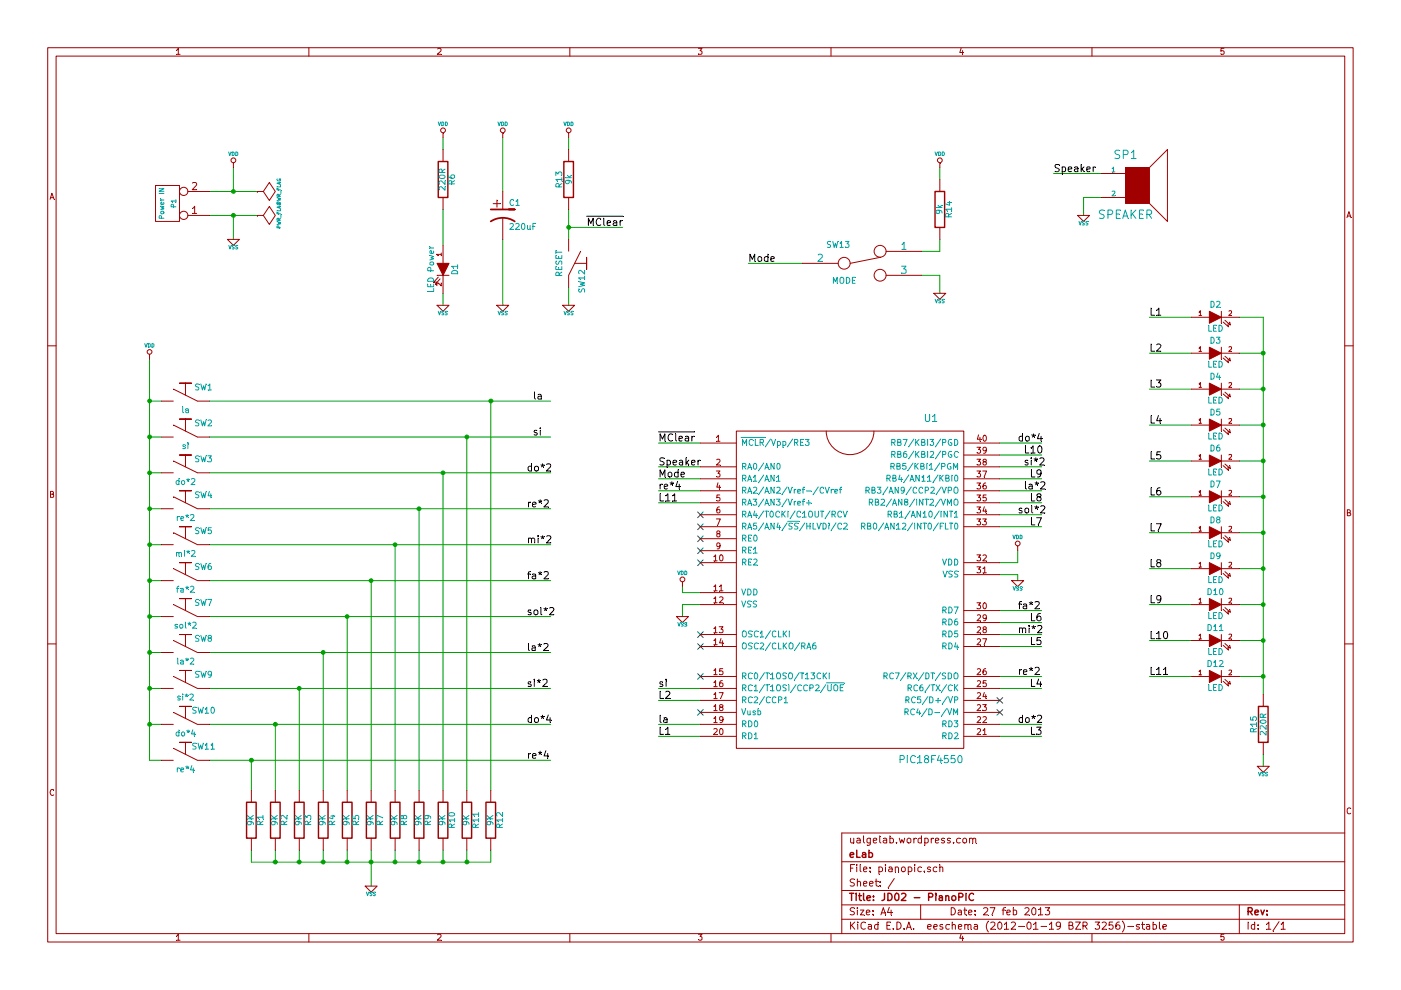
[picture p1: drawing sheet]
EESchema Schematic File Version 2  date 27/02/2013 16:46:14
LIBS:power
LIBS:device
LIBS:transistors
LIBS:conn
LIBS:linear
LIBS:regul
LIBS:74xx
LIBS:cmos4000
LIBS:adc-dac
LIBS:memory
LIBS:xilinx
LIBS:special
LIBS:microcontrollers
LIBS:dsp
LIBS:microchip
LIBS:analog_switches
LIBS:motorola
LIBS:texas
LIBS:intel
LIBS:audio
LIBS:interface
LIBS:digital-audio
LIBS:philips
LIBS:display
LIBS:cypress
LIBS:siliconi
LIBS:opto
LIBS:atmel
LIBS:contrib
LIBS:valves
LIBS:joao_duarte
LIBS:pianopic-cache
EELAYER 25  0
EELAYER END
$Descr A4 11700 8267
encoding utf-8
Sheet 1 1
Title "JD02 - PianoPIC"
Date "27 feb 2013"
Rev ""
Comp "eLab"
Comment1 "ualgelab.wordpress.com"
Comment2 ""
Comment3 ""
Comment4 ""
$EndDescr
Wire Wire Line
	4200 2000 4200 2550
Wire Wire Line
	3700 2050 3700 1750
Connection ~ 1950 1800
Wire Wire Line
	2150 1800 1750 1800
Wire Wire Line
	10350 4150 10550 4150
Connection ~ 3900 3650
Wire Wire Line
	3900 6600 3900 3650
Connection ~ 3500 4250
Wire Wire Line
	3500 6600 3500 4250
Connection ~ 3100 4850
Wire Wire Line
	3100 6600 3100 4850
Connection ~ 2700 5450
Wire Wire Line
	2700 6600 2700 5450
Connection ~ 2300 6050
Wire Wire Line
	2300 6600 2300 6050
Wire Wire Line
	1750 6350 4600 6350
Wire Wire Line
	1750 5450 4600 5450
Wire Wire Line
	1750 4850 4600 4850
Wire Wire Line
	1750 4250 4600 4250
Wire Wire Line
	1750 3350 4600 3350
Wire Wire Line
	3100 7100 3100 7400
Connection ~ 3300 7200
Wire Wire Line
	3300 7100 3300 7200
Connection ~ 2700 7200
Wire Wire Line
	2700 7100 2700 7200
Connection ~ 2300 7200
Wire Wire Line
	2300 7100 2300 7200
Connection ~ 3700 7200
Wire Wire Line
	3700 7100 3700 7200
Wire Wire Line
	4100 7100 4100 7200
Wire Wire Line
	4100 7200 2100 7200
Wire Wire Line
	2100 7200 2100 7100
Wire Wire Line
	10550 6300 10550 6400
Wire Wire Line
	6700 2200 6250 2200
Wire Wire Line
	7850 1400 7850 1500
Wire Wire Line
	7700 2100 7850 2100
Wire Wire Line
	9200 1450 8800 1450
Wire Wire Line
	5850 4200 5500 4200
Wire Wire Line
	8350 5750 8700 5750
Wire Wire Line
	8350 6150 8700 6150
Wire Wire Line
	5850 6050 5500 6050
Wire Wire Line
	5850 5750 5500 5750
Wire Wire Line
	9950 5650 9600 5650
Wire Wire Line
	9950 5050 9600 5050
Wire Wire Line
	9950 4450 9600 4450
Wire Wire Line
	9950 3850 9600 3850
Wire Wire Line
	9950 3250 9600 3250
Wire Wire Line
	9950 2650 9600 2650
Wire Wire Line
	8350 3800 8700 3800
Wire Wire Line
	8350 4000 8700 4000
Wire Wire Line
	8350 4200 8700 4200
Wire Wire Line
	8350 4400 8700 4400
Wire Wire Line
	8350 5100 8700 5100
Wire Wire Line
	8350 5300 8700 5300
Wire Wire Line
	3700 2450 3700 2550
Wire Wire Line
	3700 1150 3700 1250
Wire Wire Line
	5200 1900 4750 1900
Wire Wire Line
	4750 1250 4750 1150
Wire Wire Line
	4750 2400 4750 2550
Connection ~ 1250 3350
Wire Wire Line
	1250 3000 1250 6350
Connection ~ 1250 3950
Wire Wire Line
	1350 3950 1250 3950
Connection ~ 1250 4550
Wire Wire Line
	1350 4550 1250 4550
Connection ~ 1250 4850
Wire Wire Line
	1350 4850 1250 4850
Connection ~ 1250 5750
Wire Wire Line
	1350 5750 1250 5750
Wire Wire Line
	1250 6350 1350 6350
Wire Wire Line
	1250 3350 1350 3350
Connection ~ 10550 3250
Wire Wire Line
	10350 3250 10550 3250
Connection ~ 10550 3850
Wire Wire Line
	10350 3850 10550 3850
Connection ~ 10550 4450
Wire Wire Line
	10350 4450 10550 4450
Connection ~ 10550 5050
Wire Wire Line
	10350 5050 10550 5050
Wire Wire Line
	10550 5650 10350 5650
Wire Wire Line
	10350 2650 10550 2650
Wire Wire Line
	8500 4600 8500 4700
Wire Wire Line
	8500 4700 8350 4700
Wire Wire Line
	5700 4900 5700 4950
Wire Wire Line
	5700 4950 5850 4950
Wire Wire Line
	9050 1800 9050 1650
Wire Wire Line
	1950 1600 1950 1400
Wire Wire Line
	1950 1800 1950 2000
Wire Wire Line
	5850 5050 5700 5050
Wire Wire Line
	5700 5050 5700 5150
Wire Wire Line
	10350 5350 10550 5350
Connection ~ 10550 5350
Wire Wire Line
	10350 4750 10550 4750
Connection ~ 10550 4750
Connection ~ 10550 4150
Wire Wire Line
	10350 3550 10550 3550
Connection ~ 10550 3550
Wire Wire Line
	10350 2950 10550 2950
Connection ~ 10550 2950
Wire Wire Line
	1350 6050 1250 6050
Connection ~ 1250 6050
Wire Wire Line
	1350 5450 1250 5450
Connection ~ 1250 5450
Wire Wire Line
	1350 5150 1250 5150
Connection ~ 1250 5150
Wire Wire Line
	1350 4250 1250 4250
Connection ~ 1250 4250
Wire Wire Line
	1350 3650 1250 3650
Connection ~ 1250 3650
Wire Wire Line
	4750 2000 4750 1750
Connection ~ 4750 1900
Wire Wire Line
	5850 3700 5500 3700
Wire Wire Line
	5850 3900 5500 3900
Wire Wire Line
	8350 5200 8700 5200
Wire Wire Line
	8350 4800 8500 4800
Wire Wire Line
	8500 4800 8500 4850
Wire Wire Line
	8350 4300 8700 4300
Wire Wire Line
	8350 4100 8700 4100
Wire Wire Line
	8350 3900 8700 3900
Wire Wire Line
	8350 3700 8700 3700
Wire Wire Line
	9950 2950 9600 2950
Wire Wire Line
	9950 3550 9600 3550
Wire Wire Line
	9950 4150 9600 4150
Wire Wire Line
	9950 4750 9600 4750
Wire Wire Line
	9950 5350 9600 5350
Wire Wire Line
	5850 5850 5500 5850
Wire Wire Line
	5850 6150 5500 6150
Wire Wire Line
	8350 6050 8700 6050
Wire Wire Line
	8350 5650 8700 5650
Wire Wire Line
	5850 4100 5500 4100
Wire Wire Line
	8350 5400 8700 5400
Wire Wire Line
	9050 1650 9200 1650
Wire Wire Line
	7700 2300 7850 2300
Wire Wire Line
	7850 2300 7850 2450
Wire Wire Line
	7850 2100 7850 2000
Wire Wire Line
	5850 4000 5500 4000
Wire Wire Line
	10550 2650 10550 5800
Connection ~ 10550 5650
Wire Wire Line
	3900 7100 3900 7200
Connection ~ 3900 7200
Wire Wire Line
	3500 7100 3500 7200
Connection ~ 3500 7200
Wire Wire Line
	2500 7100 2500 7200
Connection ~ 2500 7200
Wire Wire Line
	2900 7100 2900 7200
Connection ~ 2900 7200
Connection ~ 3100 7200
Wire Wire Line
	1750 3650 4600 3650
Wire Wire Line
	4600 3950 1750 3950
Wire Wire Line
	1750 4550 4600 4550
Wire Wire Line
	1750 5150 4600 5150
Wire Wire Line
	1750 5750 4600 5750
Wire Wire Line
	1750 6050 4600 6050
Wire Wire Line
	2100 6600 2100 6350
Connection ~ 2100 6350
Wire Wire Line
	2500 6600 2500 5750
Connection ~ 2500 5750
Wire Wire Line
	2900 6600 2900 5150
Connection ~ 2900 5150
Wire Wire Line
	3300 6600 3300 4550
Connection ~ 3300 4550
Wire Wire Line
	3700 6600 3700 3950
Connection ~ 3700 3950
Wire Wire Line
	4100 6600 4100 3350
Connection ~ 4100 3350
Wire Wire Line
	2150 1600 1750 1600
Connection ~ 1950 1600
Wire Wire Line
	4200 1600 4200 1150
$Comp
L CP1 C1
U 1 1
P 4200 1800
F 0 "C1" H 4250 1900 50  0000 L CNN
F 1 "220uF" H 4250 1700 50  0000 L CNN
	1    4200 1800
	1    0    0    -1  
$EndComp
$Comp
L VSS #PWR01
U 1 1
P 4200 2550
F 0 "#PWR01" H 4200 2550 30  0001 C CNN
F 1 "VSS" H 4200 2480 30  0000 C CNN
	1    4200 2550
	1    0    0    -1  
$EndComp
$Comp
L VDD #PWR02
U 1 1
P 4200 1150
F 0 "#PWR02" H 4200 1250 30  0001 C CNN
F 1 "VDD" H 4200 1260 30  0000 C CNN
	1    4200 1150
	1    0    0    -1  
$EndComp
$Comp
L LED D2
U 1 1
P 10150 2650
F 0 "D2" H 10150 2750 50  0000 C CNN
F 1 "LED" H 10150 2550 50  0000 C CNN
	1    10150 2650
	1    0    0    -1  
$EndComp
$Comp
L PWR_FLAG #FLG03
U 1 1
P 2150 1800
F 0 "#FLG03" H 2150 1895 30  0001 C CNN
F 1 "PWR_FLAG" H 2150 1980 30  0000 C CNN
	1    2150 1800
	0    1    1    0   
$EndComp
$Comp
L PWR_FLAG #FLG04
U 1 1
P 2150 1600
F 0 "#FLG04" H 2150 1695 30  0001 C CNN
F 1 "PWR_FLAG" H 2150 1780 30  0000 C CNN
	1    2150 1600
	0    1    1    0   
$EndComp
NoConn ~ 5850 5650
$Comp
L VSS #PWR05
U 1 1
P 3100 7400
F 0 "#PWR05" H 3100 7400 30  0001 C CNN
F 1 "VSS" H 3100 7330 30  0000 C CNN
	1    3100 7400
	1    0    0    -1  
$EndComp
$Comp
L R R11
U 1 1
P 3900 6850
F 0 "R11" V 3980 6850 50  0000 C CNN
F 1 "9K" V 3900 6850 50  0000 C CNN
	1    3900 6850
	1    0    0    -1  
$EndComp
$Comp
L R R12
U 1 1
P 4100 6850
F 0 "R12" V 4180 6850 50  0000 C CNN
F 1 "9K" V 4100 6850 50  0000 C CNN
	1    4100 6850
	1    0    0    -1  
$EndComp
$Comp
L R R10
U 1 1
P 3700 6850
F 0 "R10" V 3780 6850 50  0000 C CNN
F 1 "9K" V 3700 6850 50  0000 C CNN
	1    3700 6850
	1    0    0    -1  
$EndComp
$Comp
L R R5
U 1 1
P 2900 6850
F 0 "R5" V 2980 6850 50  0000 C CNN
F 1 "9K" V 2900 6850 50  0000 C CNN
	1    2900 6850
	1    0    0    -1  
$EndComp
$Comp
L R R7
U 1 1
P 3100 6850
F 0 "R7" V 3180 6850 50  0000 C CNN
F 1 "9K" V 3100 6850 50  0000 C CNN
	1    3100 6850
	1    0    0    -1  
$EndComp
$Comp
L R R9
U 1 1
P 3500 6850
F 0 "R9" V 3580 6850 50  0000 C CNN
F 1 "9K" V 3500 6850 50  0000 C CNN
	1    3500 6850
	1    0    0    -1  
$EndComp
$Comp
L R R8
U 1 1
P 3300 6850
F 0 "R8" V 3380 6850 50  0000 C CNN
F 1 "9K" V 3300 6850 50  0000 C CNN
	1    3300 6850
	1    0    0    -1  
$EndComp
$Comp
L R R3
U 1 1
P 2500 6850
F 0 "R3" V 2580 6850 50  0000 C CNN
F 1 "9K" V 2500 6850 50  0000 C CNN
	1    2500 6850
	1    0    0    -1  
$EndComp
$Comp
L R R4
U 1 1
P 2700 6850
F 0 "R4" V 2780 6850 50  0000 C CNN
F 1 "9K" V 2700 6850 50  0000 C CNN
	1    2700 6850
	1    0    0    -1  
$EndComp
$Comp
L R R2
U 1 1
P 2300 6850
F 0 "R2" V 2380 6850 50  0000 C CNN
F 1 "9K" V 2300 6850 50  0000 C CNN
	1    2300 6850
	1    0    0    -1  
$EndComp
$Comp
L R R1
U 1 1
P 2100 6850
F 0 "R1" V 2180 6850 50  0000 C CNN
F 1 "9K" V 2100 6850 50  0000 C CNN
	1    2100 6850
	1    0    0    -1  
$EndComp
Text Label 9600 5650 0    60   ~ 0
L11
Text Label 9600 5350 0    60   ~ 0
L10
Text Label 9600 5050 0    60   ~ 0
L9
Text Label 9600 4750 0    60   ~ 0
L8
Text Label 9600 4450 0    60   ~ 0
L7
Text Label 9600 4150 0    60   ~ 0
L6
Text Label 9600 3850 0    60   ~ 0
L5
Text Label 9600 3550 0    60   ~ 0
L4
Text Label 9600 3250 0    60   ~ 0
L3
Text Label 9600 2950 0    60   ~ 0
L2
Text Label 9600 2650 0    60   ~ 0
L1
Text Label 5500 4000 0    60   ~ 0
Mode
Text Label 6250 2200 0    60   ~ 0
Mode
$Comp
L R R14
U 1 1
P 7850 1750
F 0 "R14" V 7930 1750 50  0000 C CNN
F 1 "9k" V 7850 1750 50  0000 C CNN
	1    7850 1750
	1    0    0    -1  
$EndComp
$Comp
L VSS #PWR06
U 1 1
P 7850 2450
F 0 "#PWR06" H 7850 2450 30  0001 C CNN
F 1 "VSS" H 7850 2380 30  0000 C CNN
	1    7850 2450
	1    0    0    -1  
$EndComp
$Comp
L VDD #PWR07
U 1 1
P 7850 1400
F 0 "#PWR07" H 7850 1500 30  0001 C CNN
F 1 "VDD" H 7850 1510 30  0000 C CNN
	1    7850 1400
	1    0    0    -1  
$EndComp
Text Label 8800 1450 0    60   ~ 0
Speaker
$Comp
L SPEAKER SP1
U 1 1
P 9500 1550
F 0 "SP1" H 9400 1800 70  0000 C CNN
F 1 "SPEAKER" H 9400 1300 70  0000 C CNN
	1    9500 1550
	1    0    0    -1  
$EndComp
$Comp
L SWITCH_INV SW13
U 1 1
P 7200 2200
F 0 "SW13" H 7000 2350 50  0000 C CNN
F 1 "MODE" H 7050 2050 50  0000 C CNN
	1    7200 2200
	1    0    0    -1  
$EndComp
NoConn ~ 5850 4300
NoConn ~ 5850 4400
NoConn ~ 5850 4500
NoConn ~ 5850 4600
NoConn ~ 5850 4700
NoConn ~ 5850 5300
NoConn ~ 5850 5400
NoConn ~ 5850 5950
NoConn ~ 8350 5850
NoConn ~ 8350 5950
Text Label 5500 4200 0    60   ~ 0
L11
Text Label 8550 3800 0    60   ~ 0
L10
Text Label 8600 4000 0    60   ~ 0
L9
Text Label 8600 4200 0    60   ~ 0
L8
Text Label 8600 4400 0    60   ~ 0
L7
Text Label 8600 5200 0    60   ~ 0
L6
Text Label 8600 5400 0    60   ~ 0
L5
Text Label 8600 5750 0    60   ~ 0
L4
Text Label 8600 6150 0    60   ~ 0
L3
Text Label 5500 5850 0    60   ~ 0
L2
Text Label 5500 6150 0    60   ~ 0
L1
Text Label 5500 4100 0    60   ~ 0
re*4
Text Label 8500 3700 0    60   ~ 0
do*4
Text Label 8550 3900 0    60   ~ 0
si*2
Text Label 8550 4100 0    60   ~ 0
la*2
Text Label 8500 4300 0    60   ~ 0
sol*2
Text Label 8500 5100 0    60   ~ 0
fa*2
Text Label 8500 5300 0    60   ~ 0
mi*2
Text Label 8500 5650 0    60   ~ 0
re*2
Text Label 8500 6050 0    60   ~ 0
do*2
Text Label 5500 5750 0    60   ~ 0
si
Text Label 5500 6050 0    60   ~ 0
la
Text Label 4400 6350 0    60   ~ 0
re*4
Text Label 4400 6050 0    60   ~ 0
do*4
Text Label 4400 5750 0    60   ~ 0
si*2
Text Label 4400 5450 0    60   ~ 0
la*2
Text Label 4400 5150 0    60   ~ 0
sol*2
Text Label 4400 4850 0    60   ~ 0
fa*2
Text Label 4400 4550 0    60   ~ 0
mi*2
Text Label 4400 4250 0    60   ~ 0
re*2
Text Label 4400 3950 0    60   ~ 0
do*2
Text Label 4450 3650 0    60   ~ 0
si
Text Label 4450 3350 0    60   ~ 0
la
Text Label 5500 3900 0    60   ~ 0
Speaker
$Comp
L VDD #PWR08
U 1 1
P 3700 1150
F 0 "#PWR08" H 3700 1250 30  0001 C CNN
F 1 "VDD" H 3700 1260 30  0000 C CNN
	1    3700 1150
	1    0    0    -1  
$EndComp
$Comp
L VSS #PWR09
U 1 1
P 3700 2550
F 0 "#PWR09" H 3700 2550 30  0001 C CNN
F 1 "VSS" H 3700 2480 30  0000 C CNN
	1    3700 2550
	1    0    0    -1  
$EndComp
$Comp
L LED D1
U 1 1
P 3700 2250
F 0 "D1" H 3700 2350 50  0000 C CNN
F 1 "LED Power" H 3700 2150 50  0000 C CNN
	1    3700 2250
	0    1    1    0   
$EndComp
$Comp
L R R6
U 1 1
P 3700 1500
F 0 "R6" V 3780 1500 50  0000 C CNN
F 1 "220R" V 3700 1500 50  0000 C CNN
	1    3700 1500
	1    0    0    -1  
$EndComp
Text Label 5500 3700 0    60   ~ 0
~MClear~
Text Label 4900 1900 0    60   ~ 0
~MClear~
$Comp
L VSS #PWR010
U 1 1
P 4750 2550
F 0 "#PWR010" H 4750 2550 30  0001 C CNN
F 1 "VSS" H 4750 2480 30  0000 C CNN
	1    4750 2550
	1    0    0    -1  
$EndComp
$Comp
L PUSH_BTN SW12
U 1 1
P 4750 2200
F 0 "SW12" H 4900 2310 50  0000 C CNN
F 1 "RESET" H 4750 2120 50  0000 C CNN
	1    4750 2200
	0    1    1    0   
$EndComp
$Comp
L VDD #PWR011
U 1 1
P 4750 1150
F 0 "#PWR011" H 4750 1250 30  0001 C CNN
F 1 "VDD" H 4750 1260 30  0000 C CNN
	1    4750 1150
	1    0    0    -1  
$EndComp
$Comp
L R R13
U 1 1
P 4750 1500
F 0 "R13" V 4830 1500 50  0000 C CNN
F 1 "9k" V 4750 1500 50  0000 C CNN
	1    4750 1500
	-1   0    0    1   
$EndComp
$Comp
L VDD #PWR012
U 1 1
P 1250 3000
F 0 "#PWR012" H 1250 3100 30  0001 C CNN
F 1 "VDD" H 1250 3110 30  0000 C CNN
	1    1250 3000
	1    0    0    -1  
$EndComp
$Comp
L VSS #PWR013
U 1 1
P 10550 6400
F 0 "#PWR013" H 10550 6400 30  0001 C CNN
F 1 "VSS" H 10550 6330 30  0000 C CNN
	1    10550 6400
	1    0    0    -1  
$EndComp
$Comp
L R R15
U 1 1
P 10550 6050
F 0 "R15" V 10630 6050 50  0000 C CNN
F 1 "220R" V 10550 6050 50  0000 C CNN
	1    10550 6050
	-1   0    0    1   
$EndComp
$Comp
L VDD #PWR014
U 1 1
P 5700 4900
F 0 "#PWR014" H 5700 5000 30  0001 C CNN
F 1 "VDD" H 5700 5010 30  0000 C CNN
	1    5700 4900
	1    0    0    -1  
$EndComp
$Comp
L VDD #PWR015
U 1 1
P 8500 4600
F 0 "#PWR015" H 8500 4700 30  0001 C CNN
F 1 "VDD" H 8500 4710 30  0000 C CNN
	1    8500 4600
	1    0    0    -1  
$EndComp
$Comp
L VSS #PWR016
U 1 1
P 5700 5150
F 0 "#PWR016" H 5700 5150 30  0001 C CNN
F 1 "VSS" H 5700 5080 30  0000 C CNN
	1    5700 5150
	1    0    0    -1  
$EndComp
$Comp
L VSS #PWR017
U 1 1
P 8500 4850
F 0 "#PWR017" H 8500 4850 30  0001 C CNN
F 1 "VSS" H 8500 4780 30  0000 C CNN
	1    8500 4850
	1    0    0    -1  
$EndComp
$Comp
L VSS #PWR019
U 1 1
P 9050 1800
F 0 "#PWR019" H 9050 1800 30  0001 C CNN
F 1 "VSS" H 9050 1730 30  0000 C CNN
	1    9050 1800
	1    0    0    -1  
$EndComp
$Comp
L VSS #PWR020
U 1 1
P 1950 2000
F 0 "#PWR020" H 1950 2000 30  0001 C CNN
F 1 "VSS" H 1950 1930 30  0000 C CNN
	1    1950 2000
	1    0    0    -1  
$EndComp
$Comp
L VDD #PWR021
U 1 1
P 1950 1400
F 0 "#PWR021" H 1950 1500 30  0001 C CNN
F 1 "VDD" H 1950 1510 30  0000 C CNN
	1    1950 1400
	1    0    0    -1  
$EndComp
$Comp
L CONN_2 P1
U 1 1
P 1400 1700
F 0 "P1" V 1350 1700 40  0000 C CNN
F 1 "Power IN" V 1450 1700 40  0000 C CNN
	1    1400 1700
	-1   0    0    1   
$EndComp
$Comp
L LED D10
U 1 1
P 10150 5050
F 0 "D10" H 10150 5150 50  0000 C CNN
F 1 "LED" H 10150 4950 50  0000 C CNN
	1    10150 5050
	1    0    0    -1  
$EndComp
$Comp
L LED D12
U 1 1
P 10150 5650
F 0 "D12" H 10150 5750 50  0000 C CNN
F 1 "LED" H 10150 5550 50  0000 C CNN
	1    10150 5650
	1    0    0    -1  
$EndComp
$Comp
L LED D11
U 1 1
P 10150 5350
F 0 "D11" H 10150 5450 50  0000 C CNN
F 1 "LED" H 10150 5250 50  0000 C CNN
	1    10150 5350
	1    0    0    -1  
$EndComp
$Comp
L LED D3
U 1 1
P 10150 2950
F 0 "D3" H 10150 3050 50  0000 C CNN
F 1 "LED" H 10150 2850 50  0000 C CNN
	1    10150 2950
	1    0    0    -1  
$EndComp
$Comp
L LED D5
U 1 1
P 10150 3550
F 0 "D5" H 10150 3650 50  0000 C CNN
F 1 "LED" H 10150 3450 50  0000 C CNN
	1    10150 3550
	1    0    0    -1  
$EndComp
$Comp
L LED D4
U 1 1
P 10150 3250
F 0 "D4" H 10150 3350 50  0000 C CNN
F 1 "LED" H 10150 3150 50  0000 C CNN
	1    10150 3250
	1    0    0    -1  
$EndComp
$Comp
L LED D8
U 1 1
P 10150 4450
F 0 "D8" H 10150 4550 50  0000 C CNN
F 1 "LED" H 10150 4350 50  0000 C CNN
	1    10150 4450
	1    0    0    -1  
$EndComp
$Comp
L LED D9
U 1 1
P 10150 4750
F 0 "D9" H 10150 4850 50  0000 C CNN
F 1 "LED" H 10150 4650 50  0000 C CNN
	1    10150 4750
	1    0    0    -1  
$EndComp
$Comp
L LED D7
U 1 1
P 10150 4150
F 0 "D7" H 10150 4250 50  0000 C CNN
F 1 "LED" H 10150 4050 50  0000 C CNN
	1    10150 4150
	1    0    0    -1  
$EndComp
$Comp
L LED D6
U 1 1
P 10150 3850
F 0 "D6" H 10150 3950 50  0000 C CNN
F 1 "LED" H 10150 3750 50  0000 C CNN
	1    10150 3850
	1    0    0    -1  
$EndComp
$Comp
L PUSH_BTN SW8
U 1 1
P 1550 5450
F 0 "SW8" H 1700 5560 50  0000 C CNN
F 1 "la*2" H 1550 5370 50  0000 C CNN
	1    1550 5450
	1    0    0    -1  
$EndComp
$Comp
L PUSH_BTN SW9
U 1 1
P 1550 5750
F 0 "SW9" H 1700 5860 50  0000 C CNN
F 1 "si*2" H 1550 5670 50  0000 C CNN
	1    1550 5750
	1    0    0    -1  
$EndComp
$Comp
L PUSH_BTN SW11
U 1 1
P 1550 6350
F 0 "SW11" H 1700 6460 50  0000 C CNN
F 1 "re*4" H 1550 6270 50  0000 C CNN
	1    1550 6350
	1    0    0    -1  
$EndComp
$Comp
L PUSH_BTN SW10
U 1 1
P 1550 6050
F 0 "SW10" H 1700 6160 50  0000 C CNN
F 1 "do*4" H 1550 5970 50  0000 C CNN
	1    1550 6050
	1    0    0    -1  
$EndComp
$Comp
L PUSH_BTN SW6
U 1 1
P 1550 4850
F 0 "SW6" H 1700 4960 50  0000 C CNN
F 1 "fa*2" H 1550 4770 50  0000 C CNN
	1    1550 4850
	1    0    0    -1  
$EndComp
$Comp
L PUSH_BTN SW7
U 1 1
P 1550 5150
F 0 "SW7" H 1700 5260 50  0000 C CNN
F 1 "sol*2" H 1550 5070 50  0000 C CNN
	1    1550 5150
	1    0    0    -1  
$EndComp
$Comp
L PUSH_BTN SW5
U 1 1
P 1550 4550
F 0 "SW5" H 1700 4660 50  0000 C CNN
F 1 "mi*2" H 1550 4470 50  0000 C CNN
	1    1550 4550
	1    0    0    -1  
$EndComp
$Comp
L PUSH_BTN SW4
U 1 1
P 1550 4250
F 0 "SW4" H 1700 4360 50  0000 C CNN
F 1 "re*2" H 1550 4170 50  0000 C CNN
	1    1550 4250
	1    0    0    -1  
$EndComp
$Comp
L PUSH_BTN SW2
U 1 1
P 1550 3650
F 0 "SW2" H 1700 3760 50  0000 C CNN
F 1 "si" H 1550 3570 50  0000 C CNN
	1    1550 3650
	1    0    0    -1  
$EndComp
$Comp
L PUSH_BTN SW3
U 1 1
P 1550 3950
F 0 "SW3" H 1700 4060 50  0000 C CNN
F 1 "do*2" H 1550 3870 50  0000 C CNN
	1    1550 3950
	1    0    0    -1  
$EndComp
$Comp
L PUSH_BTN SW1
U 1 1
P 1550 3350
F 0 "SW1" H 1700 3460 50  0000 C CNN
F 1 "la" H 1550 3270 50  0000 C CNN
	1    1550 3350
	1    0    0    -1  
$EndComp
$Comp
L PIC18F4550 U1
U 1 1
P 7100 4900
F 0 "U1" H 7775 6300 60  0000 C CNN
F 1 "PIC18F4550" H 7775 3450 60  0000 C CNN
	1    7100 4900
	1    0    0    -1  
$EndComp
$EndSCHEMATC
